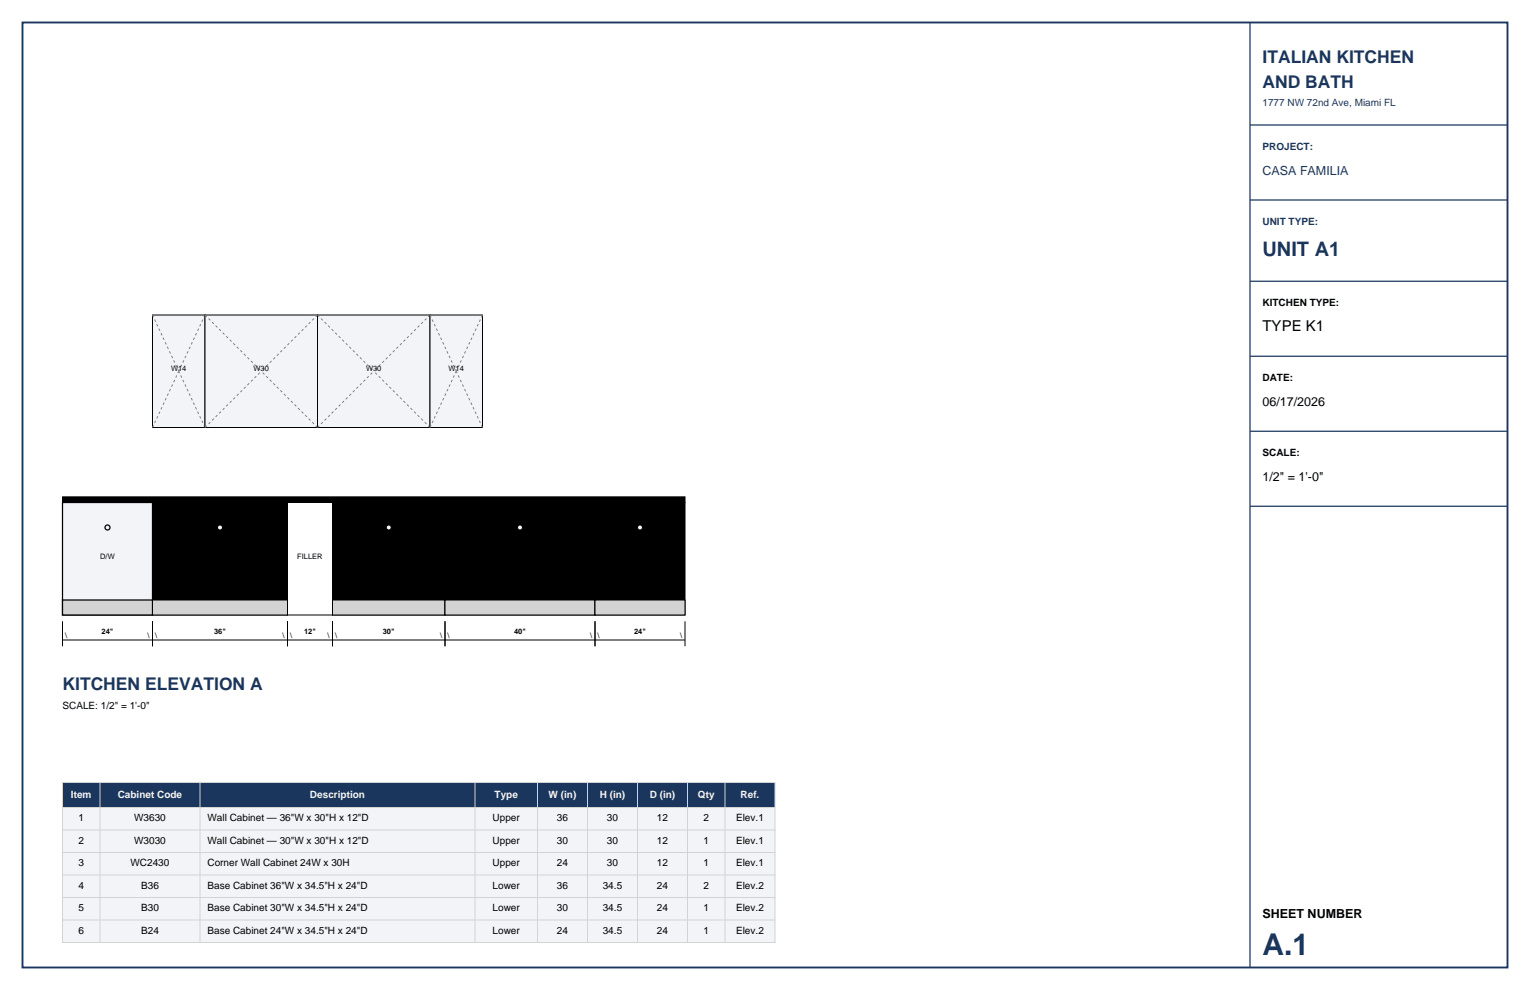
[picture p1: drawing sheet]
<svg xmlns="http://www.w3.org/2000/svg" width="432mm" height="279mm" viewBox="0 0 432 279" stroke-linecap="round" stroke-linejoin="round" font-family="sans-serif">
<path d="M6.3 6.4h419.1v266.6h-419.1z" fill="none" stroke="#1b365d" stroke-width=".53"/>
<path d="M352.8 6.4v266.6M352.8 35.3h72.6M352.8 56.4h72.6M352.8 79.4h72.6M352.8 100.5h72.6M352.8 121.7h72.6M352.8 142.9h72.6" fill="none" stroke="#1b365d" stroke-width=".35"/>
<path d="M17.6 141.8h25.4v31.8h-25.4z" fill-rule="evenodd" fill="#f2f4f7" stroke="#000" stroke-width=".35"/>
<path d="M17.6 169.3h25.4v4.3h-25.4z" fill-rule="evenodd" fill="#d3d3d3" stroke="#000" stroke-width=".35"/>
<circle cx="30.3" cy="148.9" r=".71" fill="#f2f4f7" stroke="#000" stroke-width=".35"/>
<path d="M17.6 175.3v7.1M43 175.3v7.1M17.6 180.6h25.4" fill="none" stroke="#000" stroke-width=".28"/>
<path d="M43 141.8h38.1v31.8h-38.1z" fill-rule="evenodd" fill="#000" stroke="#000" stroke-width=".28"/>
<path d="M43 169.3h38.1v4.3h-38.1z" fill-rule="evenodd" fill="#d3d3d3" stroke="#000" stroke-width=".28"/>
<circle cx="62.1" cy="148.9" r=".71" fill="#f2f4f7" stroke="#000" stroke-width=".28"/>
<path d="M81.1 141.8h12.7v31.8h-12.7zM43 175.3v7.1M81.1 175.3v7.1M93.8 175.3v7.1M43 180.6h50.8" fill="none" stroke="#000" stroke-width=".28"/>
<path d="M93.8 141.8h31.8v31.8h-31.8z" fill-rule="evenodd" fill="#000" stroke="#000" stroke-width=".28"/>
<path d="M93.8 169.3h31.8v4.3h-31.8z" fill-rule="evenodd" fill="#d3d3d3" stroke="#000" stroke-width=".28"/>
<circle cx="109.7" cy="148.9" r=".71" fill="#f2f4f7" stroke="#000" stroke-width=".28"/>
<path d="M93.8 175.3v7.1M125.6 175.3v7.1M93.8 180.6h31.8" fill="none" stroke="#000" stroke-width=".28"/>
<path d="M125.6 141.8h42.3v31.8h-42.3z" fill-rule="evenodd" fill="#000" stroke="#000" stroke-width=".28"/>
<path d="M125.6 169.3h42.3v4.3h-42.3z" fill-rule="evenodd" fill="#d3d3d3" stroke="#000" stroke-width=".28"/>
<circle cx="146.8" cy="148.9" r=".71" fill="#f2f4f7" stroke="#000" stroke-width=".28"/>
<path d="M125.6 175.3v7.1M167.9 175.3v7.1M125.6 180.6h42.3" fill="none" stroke="#000" stroke-width=".28"/>
<path d="M167.9 141.8h25.4v31.8h-25.4z" fill-rule="evenodd" fill="#000" stroke="#000" stroke-width=".28"/>
<path d="M167.9 169.3h25.4v4.3h-25.4z" fill-rule="evenodd" fill="#d3d3d3" stroke="#000" stroke-width=".28"/>
<circle cx="180.6" cy="148.9" r=".71" fill="#f2f4f7" stroke="#000" stroke-width=".28"/>
<path d="M167.9 175.3v7.1M193.3 175.3v7.1M167.9 180.6h25.4" fill="none" stroke="#000" stroke-width=".28"/>
<path d="M17.6 140.2h175.7v1.6h-175.7z" fill-rule="evenodd" fill="#000" stroke="#000" stroke-width=".28"/>
<path d="M43 88.9h14.9v31.8h-14.9z" fill-rule="evenodd" fill="#f2f4f7" stroke="#000" stroke-width=".28"/>
<path d="M43 88.9l7.4 15.9M57.9 88.9l-7.5 15.9M43 120.7l7.4-15.9M57.9 120.7l-7.5-15.9" fill="none" stroke="#808080" stroke-width=".28" stroke-dasharray=".7 .7" stroke-linecap="butt"/>
<path d="M57.9 88.9h31.7v31.8h-31.7z" fill-rule="evenodd" fill="#f2f4f7" stroke="#000" stroke-width=".28"/>
<path d="M57.9 88.9l15.8 15.9M89.6 88.9l-15.9 15.9M57.9 120.7l15.8-15.9M89.6 120.7l-15.9-15.9" fill="none" stroke="#808080" stroke-width=".28" stroke-dasharray=".7 .7" stroke-linecap="butt"/>
<path d="M89.6 88.9h31.8v31.8h-31.8z" fill-rule="evenodd" fill="#f2f4f7" stroke="#000" stroke-width=".28"/>
<path d="M89.6 88.9l15.9 15.9M121.4 88.9l-15.9 15.9M89.6 120.7l15.9-15.9M121.4 120.7l-15.9-15.9" fill="none" stroke="#808080" stroke-width=".28" stroke-dasharray=".7 .7" stroke-linecap="butt"/>
<path d="M121.4 88.9h14.8v31.8h-14.8z" fill-rule="evenodd" fill="#f2f4f7" stroke="#000" stroke-width=".28"/>
<path d="M121.4 88.9l7.4 15.9M136.2 88.9l-7.4 15.9M121.4 120.7l7.4-15.9M136.2 120.7l-7.4-15.9" fill="none" stroke="#808080" stroke-width=".28" stroke-dasharray=".7 .7" stroke-linecap="butt"/>
<path d="M17.6 220.8h201.1v7.1h-201.1z" fill-rule="evenodd" fill="#1b365d"/>
<path d="M17.6 227.9h201.1v38.1h-201.1z" fill-rule="evenodd" fill="#f2f4f7"/>
<g fill="none" stroke="#d3d3d3" stroke-width=".28">
<path d="M17.6 220.8h201.1v45.2h-201.1zM17.6 227.9h201.1M17.6 234.2h201.1M28.2 220.8v45.2M56.4 220.8v45.2M134.1 220.8v45.2M151.7 220.8v45.2M165.8 220.8v45.2M179.9 220.8v45.2M194 220.8v45.2M204.6 220.8v45.2M17.6 240.6h201.1"/>
<path d="M17.6 246.9h201.1M17.6 253.3h201.1M17.6 259.6h201.1"/>
</g>
<text font-size="8.5" fill="#1b365d" x="356.3" y="269.5">A.1</text>
<text font-size="5.6" fill="#1b365d" x="356.3" y="72.3">UNIT A1</text>
<g font-size="4.9" fill="#1b365d">
<text x="356.3" y="17.6">ITALIAN KITCHEN</text>
<text x="356.3" y="24.7">AND BATH</text>
<text x="17.6" y="194.7">KITCHEN ELEVATION A</text>
</g>
<text font-size="4.2" x="356.3" y="93.5">TYPE K1</text>
<text font-size="3.5" fill="#1b365d" x="356.3" y="49.4">CASA FAMILIA</text>
<g font-size="3.5">
<text x="356.3" y="114.7">06/17/2026</text>
<text x="356.3" y="135.8">1/2&quot; = 1'-0&quot;</text>
<text x="356.3" y="258.9">SHEET NUMBER</text>
</g>
<g font-size="2.8" fill="#1b365d">
<text x="356.3" y="30">1777 NW 72nd Ave, Miami FL</text>
<text x="356.3" y="42.3">PROJECT:</text>
<text x="356.3" y="63.5">UNIT TYPE:</text>
</g>
<g font-size="2.8">
<text x="356.3" y="86.4">KITCHEN TYPE:</text>
<text x="356.3" y="107.6">DATE:</text>
<text x="356.3" y="128.8">SCALE:</text>
<text x="17.6" y="200">SCALE: 1/2&quot; = 1'-0&quot;</text>
<text x="22.1" y="231.8">1</text>
<text x="37.9" y="231.8">W3630</text>
<text x="58.6" y="231.8">Wall Cabinet — 36&quot;W x 30&quot;H x 12&quot;D</text>
<text x="139" y="231.8">Upper</text>
<text x="157.2" y="231.8">36</text>
<text x="171.3" y="231.8">30</text>
<text x="185.4" y="231.8">12</text>
<text x="198.5" y="231.8">2</text>
<text x="207.7" y="231.8">Elev.1</text>
<text x="22.1" y="238.1">2</text>
<text x="37.9" y="238.1">W3030</text>
<text x="58.6" y="238.1">Wall Cabinet — 30&quot;W x 30&quot;H x 12&quot;D</text>
<text x="139" y="238.1">Upper</text>
<text x="157.2" y="238.1">30</text>
<text x="171.3" y="238.1">30</text>
<text x="185.4" y="238.1">12</text>
<text x="198.5" y="238.1">1</text>
<text x="207.7" y="238.1">Elev.1</text>
<text x="22.1" y="244.5">3</text>
<text x="36.8" y="244.5">WC2430</text>
<text x="58.6" y="244.5">Corner Wall Cabinet 24W x 30H</text>
<text x="139" y="244.5">Upper</text>
<text x="157.2" y="244.5">24</text>
<text x="171.3" y="244.5">30</text>
<text x="185.4" y="244.5">12</text>
<text x="198.5" y="244.5">1</text>
<text x="207.7" y="244.5">Elev.1</text>
<text x="22.1" y="250.8">4</text>
<text x="39.8" y="250.8">B36</text>
<text x="58.6" y="250.8">Base Cabinet 36&quot;W x 34.5&quot;H x 24&quot;D</text>
<text x="139" y="250.8">Lower</text>
<text x="157.2" y="250.8">36</text>
<text x="170.1" y="250.8">34.5</text>
<text x="185.4" y="250.8">24</text>
<text x="198.5" y="250.8">2</text>
<text x="207.7" y="250.8">Elev.2</text>
<text x="22.1" y="257.2">5</text>
<text x="39.8" y="257.2">B30</text>
<text x="58.6" y="257.2">Base Cabinet 30&quot;W x 34.5&quot;H x 24&quot;D</text>
<text x="139" y="257.2">Lower</text>
<text x="157.2" y="257.2">30</text>
<text x="170.1" y="257.2">34.5</text>
<text x="185.4" y="257.2">24</text>
<text x="198.5" y="257.2">1</text>
<text x="207.7" y="257.2">Elev.2</text>
<text x="22.1" y="263.5">6</text>
<text x="39.8" y="263.5">B24</text>
<text x="58.6" y="263.5">Base Cabinet 24&quot;W x 34.5&quot;H x 24&quot;D</text>
<text x="139" y="263.5">Lower</text>
<text x="157.2" y="263.5">24</text>
<text x="170.1" y="263.5">34.5</text>
<text x="185.4" y="263.5">24</text>
<text x="198.5" y="263.5">1</text>
<text x="207.7" y="263.5">Elev.2</text>
</g>
<g font-size="2.8" fill="#f5f5f5">
<text x="20" y="225.1">Item</text>
<text x="33.2" y="225.1">Cabinet Code</text>
<text x="87.5" y="225.1">Description</text>
<text x="139.6" y="225.1">Type</text>
<text x="154.8" y="225.1">W (in)</text>
<text x="169.3" y="225.1">H (in)</text>
<text x="183.4" y="225.1">D (in)</text>
<text x="197" y="225.1">Qty</text>
<text x="209" y="225.1">Ref.</text>
</g>
<g font-size="2.1">
<text x="48.3" y="104.8">W14</text>
<text x="71.6" y="104.8">W30</text>
<text x="103.3" y="104.8">W30</text>
<text x="126.6" y="104.8">W14</text>
<text x="28.3" y="157.7">D/W</text>
<text x="83.9" y="157.7">FILLER</text>
<text x="18.3" y="179.9">\</text>
<text x="28.7" y="178.9">24&quot;</text>
<text x="41.6" y="179.9">\</text>
<text x="43.7" y="179.9">\</text>
<text x="60.4" y="178.9">36&quot;</text>
<text x="79.7" y="179.9">\</text>
<text x="81.8" y="179.9">\</text>
<text x="85.8" y="178.9">12&quot;</text>
<text x="92.4" y="179.9">\</text>
<text x="94.5" y="179.9">\</text>
<text x="108" y="178.9">30&quot;</text>
<text x="124.2" y="179.9">\</text>
<text x="126.3" y="179.9">\</text>
<text x="145.1" y="178.9">40&quot;</text>
<text x="166.5" y="179.9">\</text>
<text x="168.6" y="179.9">\</text>
<text x="178.9" y="178.9">24&quot;</text>
<text x="191.9" y="179.9">\</text>
</g>
</svg>
